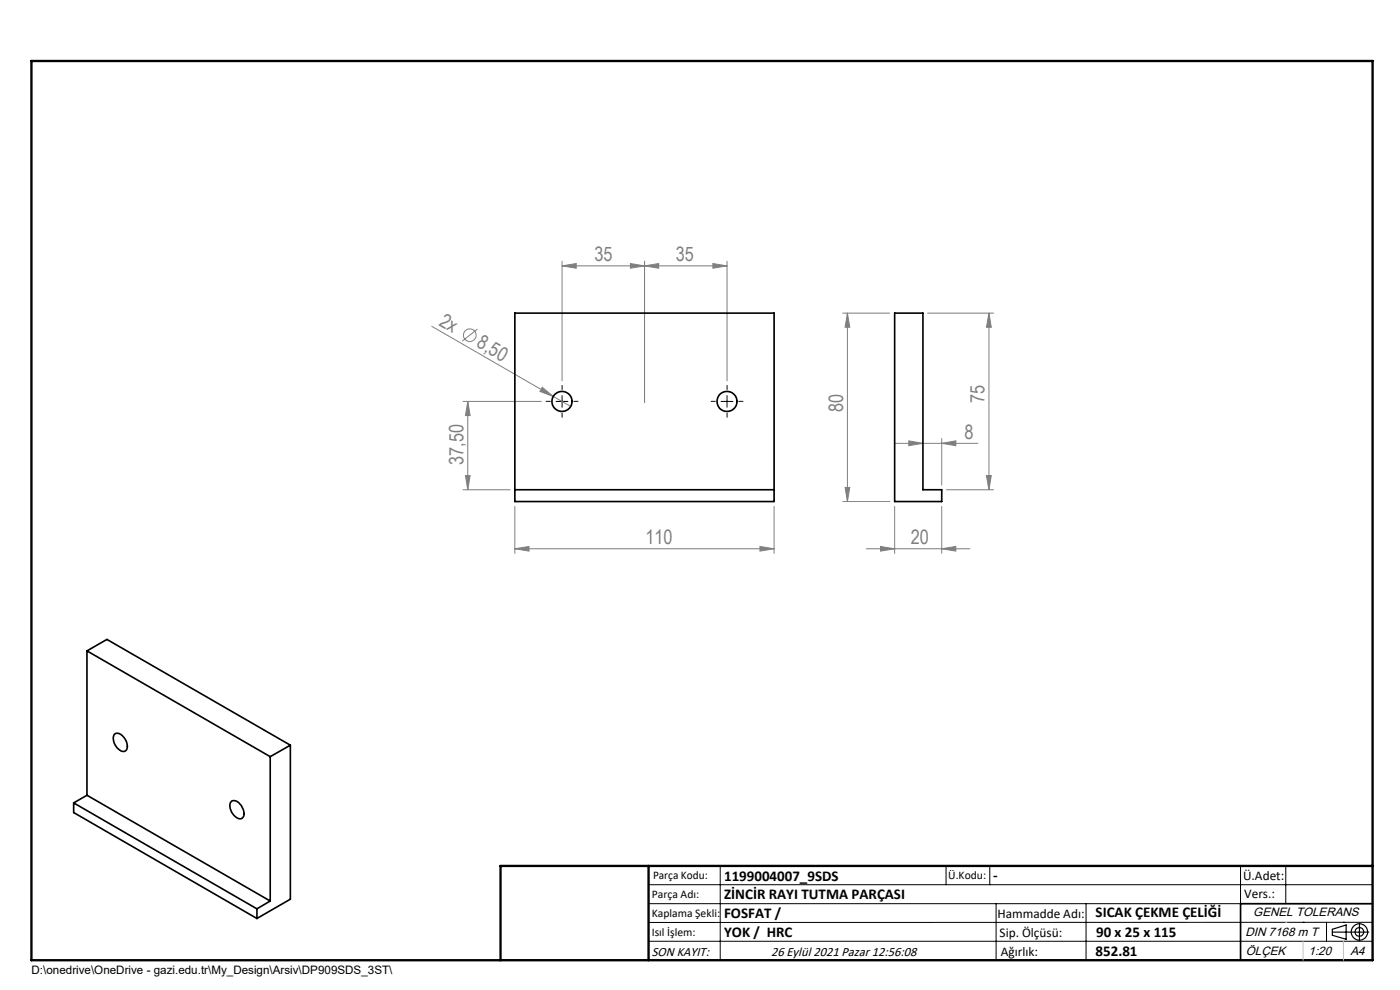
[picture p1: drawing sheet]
<svg xmlns="http://www.w3.org/2000/svg" width="297mm" height="210mm" viewBox="0 0 297 210" stroke-linecap="round" stroke-linejoin="round" font-family="sans-serif">
<g fill="none" stroke="#808080" stroke-width=".21">
<path d="M119.2 56.4l3-.5v1zM119.2 56.4h35M119.2 55.4v25.4M133.7 55.9l3 .5-3 .5zM136.7 55.4v30M136.7 56.4l3-.5v1zM151.2 55.9l3 .5-3 .5zM154.2 55.4v25.4M91.6 69.2l25.8 14.9M101.3 69.8l-3.3 2.6M178.8 66.4h10M179.8 66.4v40"/>
<path d="M179.8 66.4l.5 3h-1zM196.8 66.4h14M209.8 66.4v37.5M209.8 66.4l.5 3h-1zM98.2 85.2h16.7M99.2 85.2l.5 3h-1zM99.2 85.2v18.7M115 82.2l2.4 1.9-2.9-1.1zM117.4 84.1l3.7 2.1M189.8 94h17.7M192.8 93.5l3 .5-3 .5zM199.8 94l3-.5v1z"/>
<path d="M199.8 93v9.9M98.2 103.9h10M98.7 100.9h1l-.5 3zM109.2 116.4l3-.5v1zM109.2 116.4h55M109.2 107.4v10M161.2 115.9l3 .5-3 .5zM164.2 107.4v10M178.8 106.4h10M179.3 103.4h1l-.5 3zM183.8 116.4h22M186.8 115.9l3 .5-3 .5z"/>
<path d="M189.8 107.4v10M199.8 116.4l3-.5v1zM199.8 107.4v10M200.8 103.9h10M209.3 100.9h1l-.5 3z"/>
<circle cx="99.7" cy="71.1" r="1.34"/>
</g>
<g fill="none" stroke="#000" stroke-width=".25">
<path d="M282.6 197.7h7.8M282.6 197.1l3-.9v3l-3-.8zM288.4 195.8v3.8M106.2 203.7h185"/>
<circle cx="288.4" cy="197.7" r="1.74"/>
<circle cx="288.4" cy="197.7" r=".93"/>
</g>
<path d="M116.7 85.1h-.8M119.2 82.6v-.8M119.2 87.6v.9M121.7 85.1h.9M151.7 85.1h-.8M154.2 82.6v-.8M154.2 87.6v.9M156.7 85.1h.9" fill="none" stroke="#000" stroke-width=".21" stroke-dasharray="15.2 1.3 1.3 1.3"/>
<g fill="none" stroke="#000" stroke-width=".21">
<path d="M118 85.2h2.5M119.2 83.9v2.5M153 85.2h2.5M154.2 83.9v2.5M137.6 187.7h153.6M137.6 191.7h153.6M137.6 199.7h153.6M152.8 183.7v20M200.7 183.7v4M210 183.7v4M211.3 191.7v12M230.4 191.7v12"/>
<path d="M263.2 183.7v20M272.8 183.7v8M276.4 195.6h.1M281.4 195.6v4.1M285 195.6h.1M291.2 195.6l-153.6 .1"/>
</g>
<path d="M291.2 191.7h-28v12" fill="none" stroke="#000" stroke-width=".35"/>
<path d="M6.7 12.9h284.5v190.8h-284.5zM137.6 183.7v20M291.2 183.7h-185v20" fill="none" stroke="#000" stroke-width=".5"/>
<path d="M276.4 199.7v4M285 199.7v4" fill="none" stroke="#c0c0c0" stroke-width=".21"/>
<path d="M272.8 195.6h.1" fill="none" stroke="#c0c0c0" stroke-width=".25"/>
<g fill="#808080">
<path d="M115 82.2l2.4 1.9-2.9-1.1z"/>
<path d="M151.2 55.9l3 .5-3 .5zM136.7 56.4l3-.5v1zM199.8 116.4l3-.5v1zM186.8 115.9l3 .5-3 .5z"/>
<path d="M119.2 56.4l3-.5v1zM133.7 55.9l3 .5-3 .5zM192.8 93.5l3 .5-3 .5zM199.8 94l3-.5v1z"/>
<path d="M98.7 100.9h1l-.5 3zM99.2 85.2l.5 3h-1z"/>
<path d="M209.8 66.4l.5 3h-1zM209.3 100.9h1l-.5 3z"/>
<path d="M179.8 66.4l.5 3h-1zM179.3 103.4h1l-.5 3z"/>
<path d="M109.2 116.4l3-.5v1zM161.2 115.9l3 .5-3 .5z"/>
</g>
<g fill="none" stroke="#000" stroke-width=".35">
<path d="M109.2 66.4h55v40h-55zM189.8 66.4h6v37.5h4v2.5h-10zM109.2 103.9h55M18.5 138.1l38.8 22.4M18.5 138.1v30.6M18.5 138.1l4.2-2.5 38.9 22.5M24.2 155.8a1.29 1.29 0 0 1 2 .5 2.28 2.28 0 0 1 .4 3 1.63 1.63 0 0 1-2-1 2.45 2.45 0 0 1-.4-2.5zM61.6 158.1l-4.3 2.4M61.6 158.1v32.6l-7.1 4.1M15.6 170.3l38.9 22.5M15.6 170.3v2.1l38.9 22.4M18.5 168.7l38.8 22.4"/>
<path d="M18.5 168.7l-2.9 1.6M49.1 169.9a2.07 2.07 0 0 1 2.4 1.7 1.34 1.34 0 0 1-.6 2.1 2.74 2.74 0 0 1-1.9-3.6zM57.3 160.5v30.6M54.5 192.8v2M57.3 191.1l-2.8 1.7"/>
<circle cx="119.2" cy="85.2" r="2.13"/>
<circle cx="154.2" cy="85.2" r="2.13"/>
</g>
<g font-size="4.2" fill="#808080">
<text x="126.1" y="55.4">35</text>
<text x="143.4" y="55.4">35</text>
<text x="92.9" y="68.9" transform="rotate(30 92.9 68.9)">2x</text>
<text x="100.9" y="73.4" transform="rotate(30 100.9 73.4)">8,50</text>
<text x="178.8" y="87.4" transform="rotate(-90 178.8 87.4)">80</text>
<text x="208.8" y="85.5" transform="rotate(-90 208.8 85.5)">75</text>
<text x="204.6" y="93.1">8</text>
<text x="98.3" y="98.6" transform="rotate(-90 98.3 98.6)">37,50</text>
<text x="136.9" y="115.4">110</text>
<text x="193.2" y="115.4">20</text>
</g>
<g font-size="3.2">
<text x="153.6" y="186.8">1199004007_9SDS</text>
<text x="153.6" y="190.8">ZİNCİR RAYI TUTMA PARÇASI</text>
<text x="210.7" y="186.6">-</text>
<text x="153.6" y="194.8">FOSFAT /</text>
<text x="232.4" y="194.5">SICAK ÇEKME ÇELİĞİ</text>
<text x="153.6" y="198.8">YOK / HRC</text>
<text x="232.4" y="202.8">852.81</text>
<text x="232.5" y="198.8">90 x 25 x 115</text>
</g>
<g font-size="2.8">
<text x="263.7" y="186.7">Ü.Adet:</text>
<text x="263.9" y="190.5">Vers.:</text>
<text x="211.6" y="194.8">Hammadde Adı:</text>
<text x="138.3" y="202.8">SON KAYIT:</text>
<text x="163.6" y="202.8">26 Eylül 2021 Pazar 12:56:08</text>
<text x="212.1" y="198.7">Sip. Ölçüsü:</text>
<text x="212.3" y="202.7">Ağırlık:</text>
</g>
<g font-size="2.6">
<text x="265.9" y="194.4">GENEL TOLERANS</text>
<text x="264.2" y="198.5">DIN 7168 m T</text>
<text x="264.3" y="202.6">ÖLÇEK</text>
<text x="277.6" y="202.6">1:20</text>
<text x="286.5" y="202.6">A4</text>
</g>
<g font-size="2.5">
<text x="138.3" y="190.5">Parça Adı:</text>
<text x="138.5" y="186.5">Parça Kodu:</text>
<text x="201.2" y="186.5">Ü.Kodu:</text>
<text x="138.3" y="194.5">Kaplama Şekli:</text>
<text x="138.3" y="198.6">Isıl İşlem:</text>
<text x="6.7" y="206.7">D:\onedrive\OneDrive - gazi.edu.tr\My_Design\Arsiv\DP909SDS_3ST\</text>
</g>
</svg>
